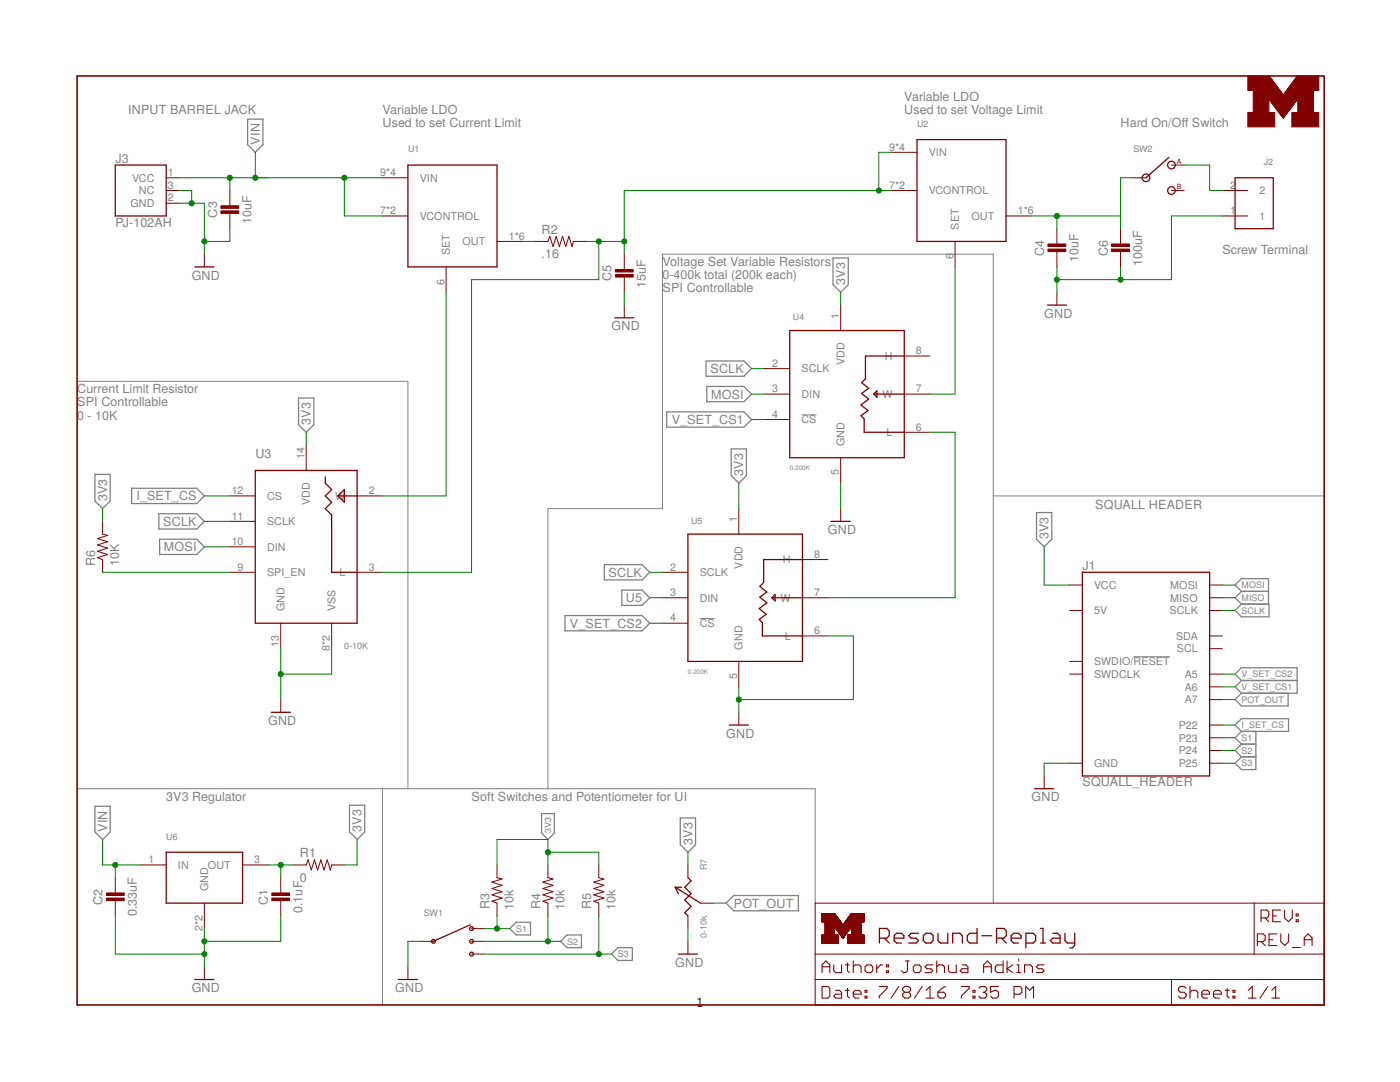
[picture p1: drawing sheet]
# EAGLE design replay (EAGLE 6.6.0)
AUTHOR: Joshua Adkins; REV: REV_A; TITLE: Resound-Replay
FRAME2 (LETTER_L): HEIGHT: 8.5in; WIDTH: 11in

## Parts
C1  0.1uF  CAPACITOR0603_CAP  [0603_CAP]
C2  0.33uF  CAPACITOR0603_CAP  [0603_CAP]
C3  10uF  CAPACITOR0603_CAP  [0603_CAP]
C4  10uF  CAPACITOR0603_CAP  [0603_CAP]
C5  15uF  CAPACITOR0603_CAP  [0603_CAP]
C6  100uF  CAPACITOR0603_CAP  [0603_CAP]
J1  SQUALL_HEADER  [SQUALL_HEADER]
J2  SCREW_TERMINAL  [PHEONIX-1935161]
J3  PJ-102AH  [PJ-102AH]
LOGO1  UMICH_SOLID_SMALL  [UMICH_SOLID_75MIL]
R1  0  RESISTOR  [0603-RES]
R2  .16  RESISTOR2512  [R2512]
R3  10k  RESISTOR  [0603-RES]
R4  10k  RESISTOR  [0603-RES]
R5  10k  RESISTOR  [0603-RES]
R6  10K  RESISTOR  [0603-RES]
R7  0-10k  POT3310C  [3310C]
SW1  OS103011  [OS103011]
SW2  500ASSP  [500ASSP]
U1  LT3083  [DFN-12/4MM]
U2  LT3083  [DFN-12/4MM]
U3  0-10K  MAX5483  [TQFN-16/3MM]
U4  0-200K  MAX5424  [TDFN-8/3MM]
U5  0-200K  MAX5424  [TDFN-8/3MM]
U6  UA78MXX  [SOT-223]

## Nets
3V3: J1.A1(VCC) J1.A3(VCC) R1.2 R3.2 R4.2 R5.2 R6.2 R7.1 U3.14(VDD) U4.1(VDD) U5.1(VDD)
GND: C1.2 C2.2 C3.2 C4.2 C5.2 C6.2 J1.A9(GND) J1.A10(GND) J2.1 J3.2(GND) J3.3(NC) R7.3 SW1.2(C) U3.8(VSS) U3.13(GND) U3.16(VSS) U4.5(GND) U5.5(GND) U5.6(L) U6.2(GND) U6.4(GND)
I_SET_CS: J1.A2(P22) U3.12(CS)
MISO: J1.B8(MISO)
MOSI: J1.B6(MOSI) U3.10(DIN) U4.3(DIN)
N$3: U1.6(SET) U3.2(W)
N$5: U2.6(SET) U4.7(W)
N$6: U4.6(L) U5.7(W)
N$7: C1.1 R1.1 U6.3(OUT)
N$9: R6.1 U3.9(SPI_EN)
OUT: C4.1 C6.1 SW2.2 U2.1(OUT) U2.2(OUT) U2.3(OUT) U2.4(OUT) U2.5(OUT) U2.13(OUT)
OUT1: R2.1 U1.1(OUT) U1.2(OUT) U1.3(OUT) U1.4(OUT) U1.5(OUT) U1.13(OUT)
OUTS: J2.2 SW2.1
POT_OUT: J1.B5(A7) R7.2
S1: J1.A4(P23) R3.1 SW1.4
S2: J1.A6(P24) R4.1 SW1.3
S3: J1.A8(P25) R5.1 SW1.1
SCLK: J1.B10(SCLK) U3.11(SCLK) U4.2(SCLK) U5.2(SCLK)
U5: U5.3(DIN)
V_SET_CS1: J1.B7(A6) U4.4(!CS)
V_SET_CS2: J1.B9(A5) U5.4(!CS)
VIN: C2.1 C3.1 J3.1(VCC) U1.7(VCONTROL) U1.8(VCONTROL) U1.9(VIN) U1.10(VIN) U1.11(VIN) U1.12(VIN) U6.1(IN)
VIN2: C5.1 R2.2 U2.7(VCONTROL) U2.8(VCONTROL) U2.9(VIN) U2.10(VIN) U2.11(VIN) U2.12(VIN) U3.3(L)
Unconnected: J1.A5(5V) J1.A7(5V) J1.B1(SDA) J1.B2(SWDCLK) J1.B3(SCL) J1.B4(SWDIO/!RESET) SW2.3 U4.8(H) U5.8(H)

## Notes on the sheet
- INPUT BARREL JACK
- Variable LDO
  Used to set Voltage Limit
- Variable LDO
  Used to set Current Limit
- Hard On/Off Switch
- Screw Terminal
- Voltage Set Variable Resistors
  0-400k total (200k each)
  SPI Controllable
- Current Limit Resistor
  SPI Controllable
  0 - 10K
- SQUALL HEADER
- 3V3 Regulator | Soft Switches and Potentiometer for UI

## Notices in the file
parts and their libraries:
SparkFun-Passives: Licensing: CC v3.0 Share-Alike You are welcome to use this library for commercial purposes.
